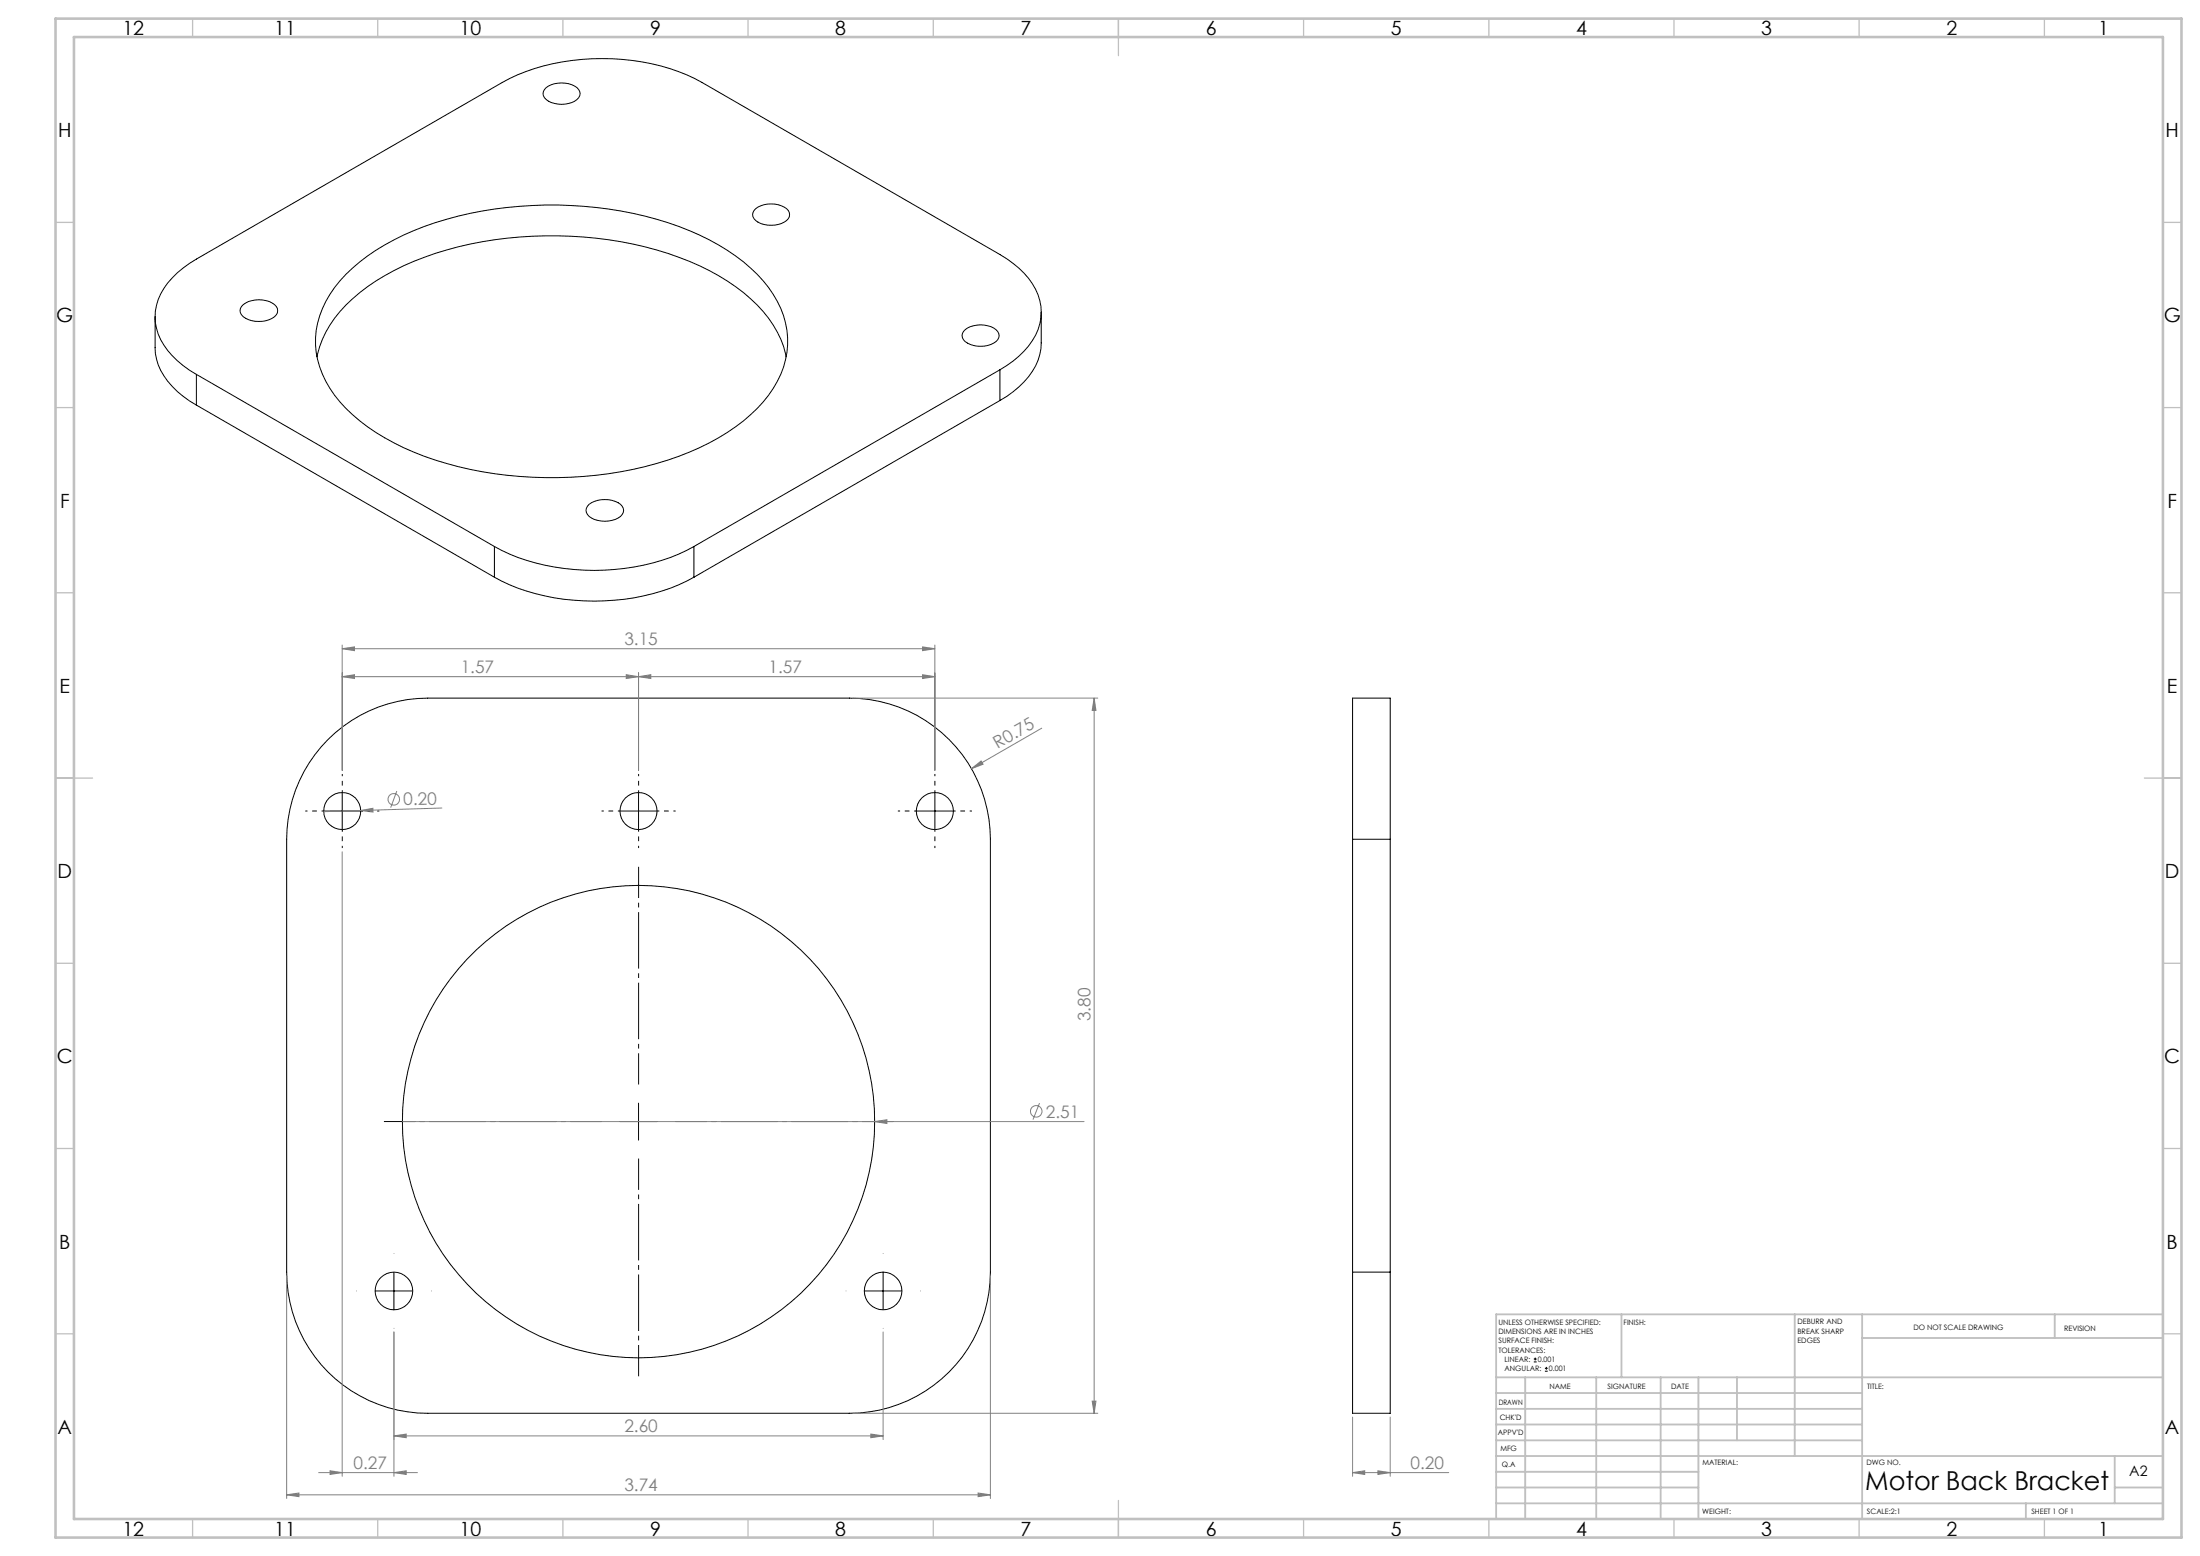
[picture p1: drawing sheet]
<svg xmlns="http://www.w3.org/2000/svg" width="594mm" height="420mm" viewBox="0 0 594 420" stroke-linecap="round" stroke-linejoin="round" font-family="sans-serif">
<g fill="none" stroke="#000" stroke-width=".27">
<path d="M147.5 23.7a7.1 7.1 0 0 1 8.7 .5 2.09 2.09 0 0 1-1 3.1 7.1 7.1 0 0 1-8.2-.9 1.88 1.88 0 0 1 .5-2.7zM204 56.3a7.2 7.2 0 0 1 8.8 .5 2.08 2.08 0 0 1-1.1 3.2 7 7 0 0 1-8.1-1 1.88 1.88 0 0 1 .4-2.7zM93.4 74a64.6 64.6 0 0 1 30.3-15.7 106 106 0 0 1 59.6 2.8 55.3 55.3 0 0 1 22.8 14.7 23.6 23.6 0 0 1 5.5 23.3 35.1 35.1 0 0 1-15.2 17.6 84.1 84.1 0 0 1-38.8 11.9 100.3 100.3 0 0 1-48.6-7.8 46.5 46.5 0 0 1-19.9-16 22.8 22.8 0 0 1 1.2-27.2zM41.9 85.5v8.3a16.1 16.1 0 0 0 6 11.9l3.3 2.5 1.8 1.1M65.7 82.2a7.2 7.2 0 0 1 8.9 .5 2.11 2.11 0 0 1-1.1 3.2 7.2 7.2 0 0 1-8.3-.9 1.9 1.9 0 0 1 .5-2.8zM85.6 96.3a29.9 29.9 0 0 1 11.6-17.3 73.5 73.5 0 0 1 33-13.8 104.5 104.5 0 0 1 55.9 5.3 50.8 50.8 0 0 1 21.4 15.4 24.9 24.9 0 0 1 4.8 10.4M260.6 89a7 7 0 0 1 8.8 .5 2.09 2.09 0 0 1-1.1 3.1 7.1 7.1 0 0 1-8.2-.9 1.88 1.88 0 0 1 .5-2.7zM270 99.8a22.7 22.7 0 0 0 10.3-10.8 14.3 14.3 0 0 0-3.8-15.3 30.3 30.3 0 0 0-6.5-5l-80.5-46.5a58.8 58.8 0 0 0-37.7-5.5 50 50 0 0 0-16.2 5.5l-82.6 47.7a22.9 22.9 0 0 0-10.3 10.9 14.3 14.3 0 0 0 3.8 15.2 27.6 27.6 0 0 0 6.5 5.1M270 99.8l-82.6 47.7M270 99.8v8.3M281.1 84.3v8.3a15.9 15.9 0 0 1-6 11.8l-3.2 2.6-1.9 1.1M53 101.1l80.5 46.4"/>
<path d="M53 101.1v8.2M53 109.3l80.5 46.5M270 108.1l-82.6 47.7M159.1 136.1a7.7 7.7 0 0 1 8.4 0 2.11 2.11 0 0 1-.6 3.7 7.2 7.2 0 0 1-8.3-.9 1.92 1.92 0 0 1 .5-2.8zM133.5 147.5a57.1 57.1 0 0 0 32.3 6.2 53.1 53.1 0 0 0 21.6-6.2M133.5 155.8a58.5 58.5 0 0 0 37.7 5.6 51.4 51.4 0 0 0 16.2-5.6M133.5 147.5v8.3M187.4 147.5v8.3M88.5 199.6a38.1 38.1 0 0 1 27-11.2h113.8a38.1 38.1 0 0 1 38.1 38.1v116.9a38.1 38.1 0 0 1-38.1 38.1h-113.8a38.1 38.1 0 0 1-38.1-38.1v-116.9a38.1 38.1 0 0 1 11.1-26.9zM87.4 218.9h10M92.4 213.9v10M167.4 218.9h10"/>
<path d="M172.4 213.9v10M247.4 218.9h10M252.4 213.9v10M365.2 226.5v-38.1h10.2v38.1M365.2 226.5h10.2M365.2 226.5v116.9M375.4 226.5v116.9M172.4 297.8v9.9M167.4 302.7h10M101.4 348.5h10M106.4 343.5v10M233.4 348.5h10.1"/>
<path d="M238.4 343.5v10M365.2 343.4v38.1h10.2v-38.1M365.2 343.4h10.2M414.1 367.6h.8M414.1 366.8h.8M414.5 366.4v.8M417.1 370.1h.8M417.1 369.3h.8M417.5 369v.7"/>
<circle cx="92.4" cy="218.9" r="5"/>
<circle cx="172.4" cy="218.9" r="5"/>
<circle cx="252.4" cy="218.9" r="5"/>
<circle cx="172.4" cy="302.8" r="63.8"/>
<circle cx="106.4" cy="348.5" r="5.1"/>
<circle cx="238.4" cy="348.5" r="5.1"/>
</g>
<g fill="none" stroke="#808080" stroke-width=".27">
<path d="M92.4 175.1l3.3-.5v1zM92.4 174.1v33.8M92.4 175.1h160M249.1 174.6l3.3 .5-3.3 .5zM252.4 174.1v33.8M92.4 182.7l3.3-.6v1zM92.4 182.7h160M169.1 182.1l3.3 .6-3.3 .4zM172.4 182.7l3.3-.6v1zM172.4 181.6v26.3M230.3 188.4h66.1M249.1 182.1l3.3 .6-3.3 .4z"/>
<path d="M281.3 196.6l-19 10.9M295.4 188.4l.5 3.4h-1zM295.4 188.4v193.1M97.4 218.8l3.3-.6v1zM97.4 218.8l-10 .3M107.1 213.5l-1.6 4.5M119.3 218.1l-21.9 .7M262.3 207.5l2.6-2.1 .5 .9zM92.4 229.9v168.6M280.7 297.8l-1.8 4.4M108.7 302.7h184M236.1 302.7l3.4-.5v1.1z"/>
<path d="M77.4 344.4v60.1M106.4 359.5v39M238.4 359.5v29.1M267.4 344.4v60.1M294.9 378.2h1l-.5 3.3zM86 397.5h26.7M89.1 397l3.3 .5-3.3 .5zM106.4 397.5l3.3-.5v1zM106.4 387.6l3.3-.5v1zM106.4 387.6h132M230.3 381.5h66.1M235.1 387.1l3.3 .5-3.3 .5z"/>
<path d="M365.2 397.5l3.3-.5v1zM365.2 397.5h26M365.2 382.5v16M372 397l3.4 .5-3.4 .5zM375.4 382.5v16M77.4 403.5l3.3-.5v1zM77.4 403.5h190M264.1 403l3.3 .5-3.3 .5z"/>
<circle cx="106.3" cy="215.8" r="1.56"/>
<circle cx="279.8" cy="300" r="1.55"/>
</g>
<path d="M172.4 292.7v-58.7M162.4 302.7h-58.7M172.4 312.7v58.8M182.4 302.7h58.8" fill="none" stroke="#000" stroke-width=".27" stroke-dasharray="15.2 1.3 1.3 1.3" stroke-dashoffset="6.8" stroke-linecap="butt"/>
<path d="M87.4 218.9h-5M92.4 213.9v-5M97.4 218.9h5M167.4 218.9h-5M172.4 213.9v-5M177.4 218.9h5M247.4 218.9h-5M252.4 213.9v-5M257.4 218.9h5M92.4 223.9v5M172.4 223.9v5M252.4 223.9v5" fill="none" stroke="#000" stroke-width=".27" stroke-dasharray="15.2 1.3 1.3 1.3" stroke-dashoffset="14.6" stroke-linecap="butt"/>
<path d="M106.4 338.5v-.1M238.5 338.5v-.1M96.4 348.5h-.1M116.4 348.5h.1M228.5 348.5h-.1" fill="none" stroke="#000" stroke-width=".27" stroke-dasharray="15.2 1.3 1.3 1.3" stroke-linecap="butt"/>
<g fill="none" stroke="#c0c0c0" stroke-width=".35">
<path d="M52 5v5M102 5v5M152 5v5M202 5v5M252 5v5M302 5v10M352 5v5M402 5v5M452 5v5M502 5v5M552 5v5M15 60h5"/>
<path d="M584 60h5M15 110h5M584 110h5M15 160h5M584 160h5M15 210h10M579 210h10M15 260h5M584 260h5M15 310h5M584 310h5M15 360h5"/>
<path d="M584 360h5M52 410v5M102 410v5M152 410v5M202 410v5M252 410v5M302 405v10M352 410v5M402 410v5M452 410v5M502 410v5M552 410v5"/>
</g>
<g fill="none" stroke="#c0c0c0" stroke-width=".5">
<path d="M437.8 354.8v17M484.6 354.8v38.2M502.8 354.8v55.2M554.8 354.8v6.4M584 354.8h-180v55.2M404 371.8h180M404 376h98.8M411.8 371.8v38.2M431 371.8v38.2M448.4 371.8v38.2M458.6 371.8v38.2M469 371.8v17"/>
<path d="M502.8 361.2h81.2M404 388.8h98.8M404 384.5h98.8M404 380.3h98.8M404 397.3h54.6M404 393h180M571 393v12.8M404 405.8h180M404 401.5h54.6M547 405.8v4.2M571 401.5h13"/>
</g>
<path d="M15 5h574v410h-574zM20 10h564v400h-564z" fill="none" stroke="#c0c0c0" stroke-width=".7"/>
<g fill="#808080">
<path d="M236.1 302.7l3.4-.5v1.1z"/>
<path d="M97.4 218.8l3.3-.6v1z"/>
<path d="M262.3 207.5l2.6-2.1 .5 .9z"/>
<path d="M106.4 397.5l3.3-.5v1zM89.1 397l3.3 .5-3.3 .5z"/>
<path d="M106.4 387.6l3.3-.5v1zM235.1 387.1l3.3 .5-3.3 .5zM92.4 175.1l3.3-.5v1zM249.1 174.6l3.3 .5-3.3 .5zM92.4 182.7l3.3-.6v1zM169.1 182.1l3.3 .6-3.3 .4zM172.4 182.7l3.3-.6v1zM249.1 182.1l3.3 .6-3.3 .4zM77.4 403.5l3.3-.5v1zM264.1 403l3.3 .5-3.3 .5zM365.2 397.5l3.3-.5v1zM372 397l3.4 .5-3.4 .5z"/>
<path d="M295.4 188.4l.5 3.4h-1zM294.9 378.2h1l-.5 3.3z"/>
</g>
<text font-size="7.1" x="503.6" y="402.3">Motor Back Bracket</text>
<g font-size="5.3">
<text x="33.1" y="9.5">12</text>
<text x="74.1" y="9.5">11</text>
<text x="124.1" y="9.5">10</text>
<text x="175.5" y="9.5">9</text>
<text x="225.5" y="9.5">8</text>
<text x="275.5" y="9.5">7</text>
<text x="325.5" y="9.5">6</text>
<text x="375.5" y="9.5">5</text>
<text x="425.5" y="9.5">4</text>
<text x="475.5" y="9.5">3</text>
<text x="525.5" y="9.5">2</text>
<text x="566.5" y="9.5">1</text>
<text x="15.7" y="37">H</text>
<text x="584.7" y="37">H</text>
<text x="15.2" y="87">G</text>
<text x="584.2" y="87">G</text>
<text x="16.2" y="137">F</text>
<text x="585.2" y="137">F</text>
<text x="16.1" y="187">E</text>
<text x="585.1" y="187">E</text>
<text x="15.5" y="237">D</text>
<text x="584.5" y="237">D</text>
<text x="15.4" y="287">C</text>
<text x="584.4" y="287">C</text>
<text x="16" y="337">B</text>
<text x="585" y="337">B</text>
<text x="15.5" y="387">A</text>
<text x="584.5" y="387">A</text>
<text x="33.1" y="414.5">12</text>
<text x="74.1" y="414.5">11</text>
<text x="124.1" y="414.5">10</text>
<text x="175.5" y="414.5">9</text>
<text x="225.5" y="414.5">8</text>
<text x="275.5" y="414.5">7</text>
<text x="325.5" y="414.5">6</text>
<text x="375.5" y="414.5">5</text>
<text x="425.5" y="414.5">4</text>
<text x="475.5" y="414.5">3</text>
<text x="525.5" y="414.5">2</text>
<text x="566.5" y="414.5">1</text>
</g>
<g font-size="4.7" fill="#808080">
<text x="168.6" y="174.1">3.15</text>
<text x="124.4" y="181.6">1.57</text>
<text x="207.5" y="181.6">1.57</text>
<text x="269.4" y="202.3" transform="rotate(-30 269.4 202.3)">R0.75</text>
<text x="109" y="217.4" transform="rotate(-2 109 217.4)">0.20</text>
<text x="294.4" y="275.6" transform="rotate(-90 294.4 275.6)">3.80</text>
<text x="282.4" y="301.7">2.51</text>
<text x="168.6" y="386.5">2.60</text>
<text x="95.4" y="396.5">0.27</text>
<text x="380.8" y="396.5">0.20</text>
<text x="168.6" y="402.5">3.74</text>
</g>
<text font-size="3.9" x="574.9" y="398.5">A2</text>
<g font-size="2">
<text x="404.6" y="357.6">UNLESS OTHERWISE SPECIFIED:</text>
<text x="438.4" y="357.6">FINISH:</text>
<text x="485.3" y="357.5">DEBURR AND</text>
<text x="485.3" y="360">BREAK SHARP</text>
<text x="516.6" y="359">DO NOT SCALE DRAWING</text>
<text x="557.3" y="359.2">REVISION</text>
<text x="404.6" y="360.1">DIMENSIONS ARE IN INCHES</text>
<text x="404.6" y="362.6">SURFACE FINISH:</text>
<text x="404.6" y="365.1">TOLERANCES:</text>
<text x="485.3" y="362.5">EDGES</text>
<text x="406.2" y="367.6">LINEAR:</text>
<text x="406.2" y="370.1">ANGULAR:</text>
<text x="415.2" y="367.6">0.001</text>
<text x="418.2" y="370.1">0.001</text>
<text x="418.3" y="375">NAME</text>
<text x="434" y="374.9">SIGNATURE</text>
<text x="451.2" y="374.9">DATE</text>
<text x="504.1" y="374.9">TITLE:</text>
<text x="404.6" y="379.1">DRAWN</text>
<text x="404.9" y="383.3">CHK'D</text>
<text x="404.4" y="387.4">APPV'D</text>
<text x="405.1" y="391.8">MFG</text>
<text x="405.5" y="396">Q.A</text>
<text x="459.6" y="395.5">MATERIAL:</text>
<text x="504" y="395.5">DWG NO.</text>
<text x="459.6" y="408.5">WEIGHT:</text>
<text x="504.1" y="408.6">SCALE:2:1</text>
<text x="548.5" y="408.6">SHEET 1 OF 1</text>
</g>
</svg>
